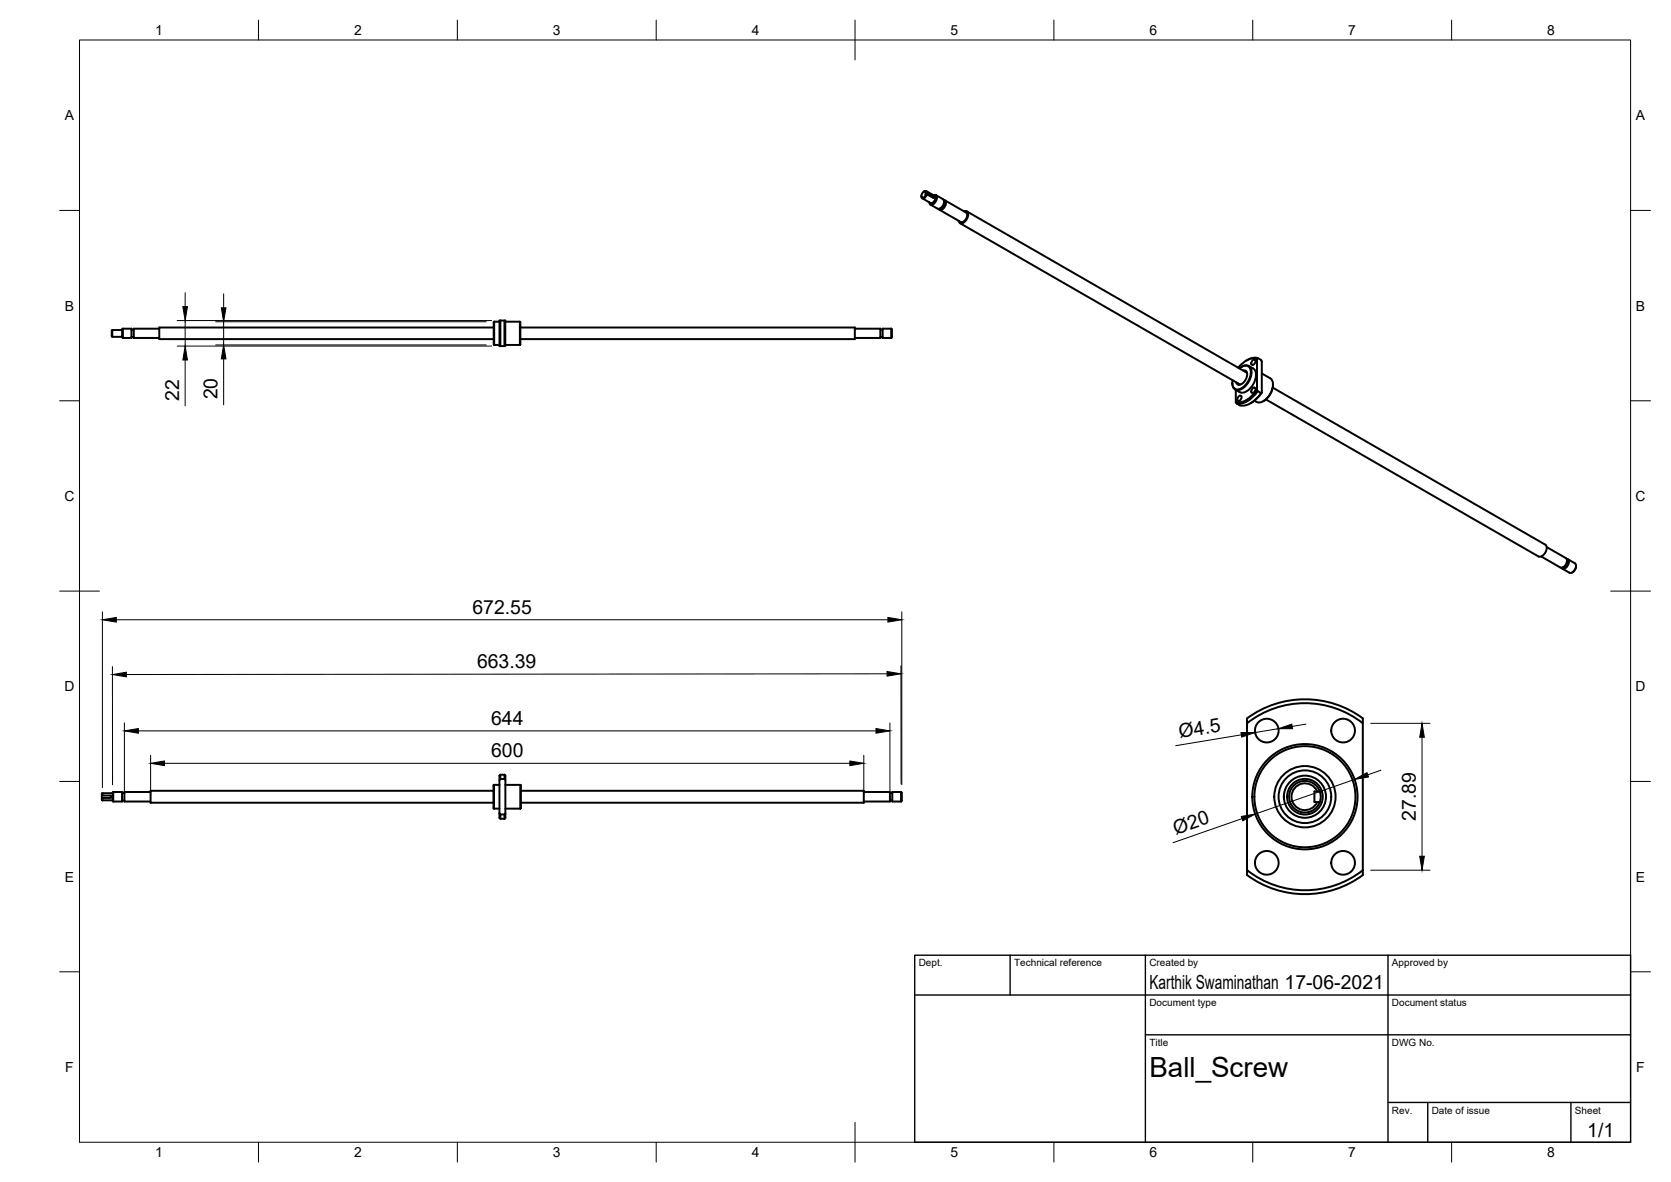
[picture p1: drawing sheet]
<svg xmlns="http://www.w3.org/2000/svg" width="420mm" height="297mm" viewBox="0 0 420 297" stroke-linecap="round" stroke-linejoin="round" font-family="sans-serif">
<!-- layer: Visible -->
<g fill="none" stroke="#000" stroke-width=".5">
<path d="M232.3 48.2l.4-.2 .4 .3M232.7 48.3v.6l.4-.1M232.9 48.3l-.2-.2a.99 .99 0 0 0-.8 1.5l.5-.1 .5-.7M232.9 48l2.1 1.2a1.19 1.19 0 0 1-1 1.8l-2.1-1.2M233.1 48.8l1.6 .9h.2l-.2-.5-1.6-.9h-.4l1.7 1 .3 .4M233.1 48.8l-.3 .6a.62 .62 0 0 1-1.1 .2v-.4M234.7 49.1l.3-.1a1.09 1.09 0 0 1 .2 1.8 .96 .96 0 0 1-1.4 .4l-.1-.4M234.7 49.1h.3a1.25 1.25 0 0 1 .1 1.4 1.25 1.25 0 0 1-1.3 .6l-.1-.2M235.3 49l1.8 1.1a1.59 1.59 0 0 1-1.4 2.3l-1.8-1M236.2 52.7l5.4 3.1M237.3 50.3a.95 .95 0 0 1 .3 1.6l-.3 .4a.82 .82 0 0 1-1.3 .2M237.4 50.6a1.19 1.19 0 0 1 0 1.2 1.19 1.19 0 0 1-1.1 .6"/>
<path d="M237.6 50.3l5.3 3.1a1.59 1.59 0 0 1-1.3 2.4M241.4 56.1l70.5 40.5M242.4 53.1a.84 .84 0 0 1 1 .3 .84 .84 0 0 1 0 1l-.4 .9a1.1 1.1 0 0 1-1.9 .5l-.1-.3M243.1 53.1l70.5 40.6M28.2 82.9v1.7M30.7 82.9h-2.5l-.1 .2 .1 1.5h2.5M30.9 82.6h2.2v2.3h-2.2M30.9 82.6v2.3M30.9 82.6l-.2 .2v1.9l.2 .2M33.1 84.7h.5M33.1 82.8h.5M40 82.6h-6.4v2.3h6.4"/>
<path d="M124.1 82.3h-84.1v2.9h84.1M124.3 80.8v5.9M124.3 86.7h1.3M124.3 80.8h1.3M125.6 80.6h1.5v6.4h-1.5zM125.8 80.6v6.4M126.8 80.6v6.4M127.1 80.8l3.7 .2-.1 5.7M127.1 86.7h3.6M130.7 80.8v5.9M130.8 82.3h84.1v2.9h-84.1M214.9 82.6h6.5v2.3h-6.5"/>
<path d="M221.4 84.7h.5M221.4 82.8h.5M224.1 82.6h-2.2v2.3h2.2M224.1 82.6v2.3M224.1 82.6l.2 .2v1.9l-.2 .2M310.7 98v3l.2 .4 .9 .5M311.2 96.3l.2 .4M311.4 99.6l.5-.2a.77 .77 0 0 1 .1 .9 .77 .77 0 0 1-.8 .4l-.1-.6zM311.6 92.6a1.59 1.59 0 0 1 2.8 .2 4.5 4.5 0 0 1-3.4 5.1 1.67 1.67 0 0 1-1.1-2.4M311.9 92.4l-.4 .1M312.2 92.2a1.51 1.51 0 0 1 1.7-.3 1.51 1.51 0 0 1 .8 1.6 4.8 4.8 0 0 1-3.3 4.5 1.48 1.48 0 0 1-1.6-1.8M312.5 93.1a1.01 1.01 0 0 1 1.1 .5 1.01 1.01 0 0 1-.1 1.1l-.2 .5a1.93 1.93 0 0 1-2.1 1.4l-.4-.5"/>
<path d="M313.3 93.3h-.4M314 92l1.1 .6a2.62 2.62 0 0 1 .4 3.3 4.1 4.1 0 0 1-3.4 2.8l-1.5-.8M314.9 90.6l.5-.3a.77 .77 0 0 1 .1 1 .77 .77 0 0 1-.8 .3v-.5zM314.9 97.6l.5-.2a.77 .77 0 0 1 .1 .9 .77 .77 0 0 1-.8 .4v-.6zM316.1 97.9v-7.8l.1-.1 .9 .5 .2 .3v7.8M316.1 97.9l.1 .4 .9 .5 .2-.2M316.1 97.9a5.4 5.4 0 0 1-5.4 3.1M316.1 90.1a4.9 4.9 0 0 0-4.8 2.3M316.2 98.3a5.7 5.7 0 0 1-5.3 3.1M316.2 90l-1.2-.1-1.6 .7M317.1 98.8a5.7 5.7 0 0 1-5.3 3.1M317.3 93.8l2.1 1.3a2.62 2.62 0 0 1 .3 3.2 4.1 4.1 0 0 1-3.3 2.8l-1-.4"/>
<path d="M317.3 98.6l-1.3 1.6-1.6 1.1M320 97.4l68.6 39.5M320.1 96.6a5.1 5.1 0 0 1-2.4 4.2M318.3 100.4l68.6 39.4a1.97 1.97 0 0 0 1.7-2.9M388.9 137.5l4.8 2.7a1.59 1.59 0 0 1-1.3 2.4l-4.9-2.8M393.9 140.5a.95 .95 0 0 1 .3 1.6l-.2 .4a.82 .82 0 0 1-1.4 .2M394 140.7v.1M394.1 140.8a1.23 1.23 0 0 1-1.2 1.8M394.2 140.5l1.8 1.1M396 141.6a1.59 1.59 0 0 1-1.4 2.3l-1.8-1M396.3 142.2v.2a1.82 1.82 0 0 1-1 1.5M25.6 199.9h.1"/>
<path d="M25.7 199.3v.6h2l.3 .3-.3 .3h-2M25.7 199.3l-.1 1.2M25.7 199.3h2.6M28.5 199h2.2v2.4h-2.2M28.5 199v2.4M28.5 199l-.2 .2v2l.2 .2M30.7 199.3h.6M37.9 199h-6.6v2.4h6.6M124.1 198.7h-86.2v3h86.2M124.2 197.2v6M124.2 197.2h1.4M125.8 194.7v1.1"/>
<path d="M126.9 194.7l.2 .2v10.6l-.2 .3M126.9 194.7v1.1l.2 .3M126.9 195.8h-1.1l-.2 .3v8.3M126.9 194.7h-1.1l-.2 .2v1.2M127.1 197.2l3.9 .2-.2 5.8M130.8 197.2v6M131 198.7h86.2v3h-86.2M217.2 199h6.6v2.4h-6.6M223.8 199.3h.6M226.6 199h-2.2v2.4h2.2M226.6 199v2.4M226.6 199l.1 .2v2l-.1 .2"/>
<path d="M313.6 180.5a24.5 24.5 0 0 1 29.1 0v39.4a24.5 24.5 0 0 1-29.1 0zM313.6 181.8a23.5 23.5 0 0 1 29.1 0M330.5 198.9h1.4l.2 1.4-.2 1.2h-1.4zM331.2 198.9a3.4 3.4 0 0 0-5.2-1.3 3.4 3.4 0 0 0 0 5.3 3.4 3.4 0 0 0 5.2-1.4M331.9 198.9a4 4 0 0 0-6.2-1.9 4 4 0 0 0 0 6.4 4 4 0 0 0 6.2-1.9M25.7 200.5v.6M25.7 200.5h-.1l.1 .6M25.7 201.1h2.6M30.7 201.2h.6M124.2 203.2h1.4M125.6 204.4l.2 .3h1.1l.2-.3M125.6 204.4v1.1l.2 .3h1.1"/>
<path d="M125.8 204.7v1.1M126.9 204.7v1.1M127.1 203.2h3.7M223.8 201.2h.6M313.6 218.7a23.5 23.5 0 0 0 29.1 0"/>
<circle cx="318.5" cy="183.6" r="2.98"/>
<circle cx="337.7" cy="183.6" r="2.98"/>
<circle cx="318.5" cy="216.8" r="2.98"/>
<circle cx="328.1" cy="200.2" r="6.6"/>
<circle cx="328.1" cy="200.2" r="5.3"/>
<circle cx="328.1" cy="200.2" r="4.5"/>
<circle cx="328.1" cy="200.2" r="7.7"/>
<circle cx="328.1" cy="200.2" r="12.7"/>
<circle cx="328.1" cy="200.2" r="13.2"/>
<circle cx="337.7" cy="216.8" r="2.98"/>
</g>
<!-- layer: Visible Narrow -->
<path d="M234.7 49.2l-.3 .1" fill="none" stroke="#000" stroke-width=".25"/>
<!-- layer: Border -->
<g fill="none" stroke="#000" stroke-width=".25">
<path d="M20 10.1h390v276.9h-390zM65 5.1v5M115 5.1v5M165 5.1v5M215 5.1v10M265 5.1v5M315 5.1v5M365 5.1v5M15 52.9h5M410 52.9h5M15 100.7h5M410 100.7h5"/>
<path d="M15 148.5h10M405 148.5h10M15 196.4h5M410 196.4h5M15 244.2h5M410 244.2h5M65 287v5M115 287v5M165 287v5M215 282v10M265 287v5M315 287v5"/>
<path d="M365 287v5"/>
</g>
<!-- layer: TitleBlock -->
<path d="M230 240h180v47h-180zM230 250h180M254 240v10M288 240v47M349 240v47M288 260.1h122M349 277h61M359 277v10M395 277v10" fill="none" stroke="#000" stroke-width=".35"/>
<!-- layer: Dimensions -->
<g fill="none" stroke="#000" stroke-width=".25">
<path d="M46.6 73.6v3.5M56.2 73.9v3.5M44.6 80.6h79M44.6 87h79M46.6 80.6v6.4M46.6 90.5v11.5M54.2 80.9h68.1M54.2 86.7h68.1M56.2 80.9v5.8M56.2 90.2v11.5M25.7 153.8v44.1M29.2 155.8h194.1"/>
<path d="M226.7 153.8v43.4M28.3 167.5v29.7M223 169.3l-191.2 .2M226.5 167.3l.1 29.7M31.3 181.7v17.7M34.8 183.7h185.5M37.9 189.8v9.9M41.4 191.8h172.3M217.2 189.8v9.9M223.8 181.7v17.7M312.1 184.7l-16.5 2.7M321.4 183.1l-5.8 1"/>
<path d="M328.4 182l-3.5 .5M340.6 195.9l-25 8.7M344.7 181.8h14.9M347.2 193.6l-3.3 1.1M357.6 185.3v29.9M312.3 205.7l-17.3 6.1M344.7 218.7h14.9"/>
</g>
<g fill="#000" stroke="#000" stroke-width=".25">
<path d="M46 77.1h1.1l-.5 3.5zM55.6 77.4h1.2l-.6 3.5zM46.6 87l.5 3.5h-1.1zM56.2 86.7l.6 3.5h-1.2zM25.7 155.8l3.5-.6v1.1zM223.3 155.2l3.4 .6-3.4 .5zM28.3 169.5l3.5-.6v1.2zM223 168.7l3.5 .6-3.5 .6zM31.3 183.7l3.5-.6v1.2zM37.9 191.8l3.5-.6v1.2zM213.7 191.2l3.5 .6-3.5 .6zM220.3 183.1l3.5 .6-3.5 .6z"/>
<path d="M312 184.1h3.6l-3.4 1.1zM321.4 183.1l3.4-1.1 .2 1.1zM340.6 195.9l3.1-1.7 .4 1.1zM357.6 181.8l.5 3.5h-1.1zM312.1 205.2l3.5-.6-3.1 1.7zM357 215.2h1.1l-.5 3.5z"/>
</g>
<text font-size="7" x="289" y="270.5">Ball_Screw</text>
<g font-size="4.9">
<text x="45.1" y="100.7" transform="rotate(-90 45.1 100.7)">22</text>
<text x="54.7" y="100.4" transform="rotate(-90 54.7 100.4)">20</text>
<text x="118.8" y="154.2">672.55</text>
<text x="119.9" y="167.9">663.39</text>
<text x="123.5" y="182.1">644</text>
<text x="296.7" y="185.6" transform="rotate(-9 296.7 185.6)">Ø4.5</text>
<text x="123.5" y="190.3">600</text>
<text x="295.7" y="209.8" transform="rotate(-19 295.7 209.8)">Ø20</text>
<text x="356" y="206.3" transform="rotate(-90 356 206.3)">27.89</text>
<text x="289" y="248.5">Karthik Swaminathan 17-06-2021</text>
<text x="399.1" y="285.7">1/1</text>
</g>
<g font-size="3.5">
<text x="39" y="8.8">1</text>
<text x="89" y="8.8">2</text>
<text x="139" y="8.8">3</text>
<text x="189" y="8.8">4</text>
<text x="239" y="8.8">5</text>
<text x="289" y="8.8">6</text>
<text x="339" y="8.8">7</text>
<text x="389" y="8.8">8</text>
<text x="16.3" y="30.2">A</text>
<text x="411.3" y="30.2">A</text>
<text x="16.3" y="78">B</text>
<text x="411.3" y="78">B</text>
<text x="16.2" y="125.9">C</text>
<text x="411.2" y="125.9">C</text>
<text x="16.2" y="173.7">D</text>
<text x="411.2" y="173.7">D</text>
<text x="16.3" y="221.5">E</text>
<text x="411.3" y="221.5">E</text>
<text x="16.4" y="269.4">F</text>
<text x="411.4" y="269.4">F</text>
<text x="39" y="290.8">1</text>
<text x="89" y="290.8">2</text>
<text x="139" y="290.8">3</text>
<text x="189" y="290.8">4</text>
<text x="239" y="290.8">5</text>
<text x="289" y="290.8">6</text>
<text x="339" y="290.8">7</text>
<text x="389" y="290.8">8</text>
</g>
<g font-size="2.5">
<text x="231" y="242.8">Dept.</text>
<text x="255" y="242.8">Technical reference</text>
<text x="289" y="242.8">Created by</text>
<text x="350" y="242.8">Approved by</text>
<text x="289" y="252.8">Document type</text>
<text x="350" y="252.8">Document status</text>
<text x="289" y="262.8">Title</text>
<text x="350" y="262.8">DWG No.</text>
<text x="350" y="279.8">Rev.</text>
<text x="360" y="279.8">Date of issue</text>
<text x="396" y="279.8">Sheet</text>
</g>
</svg>
